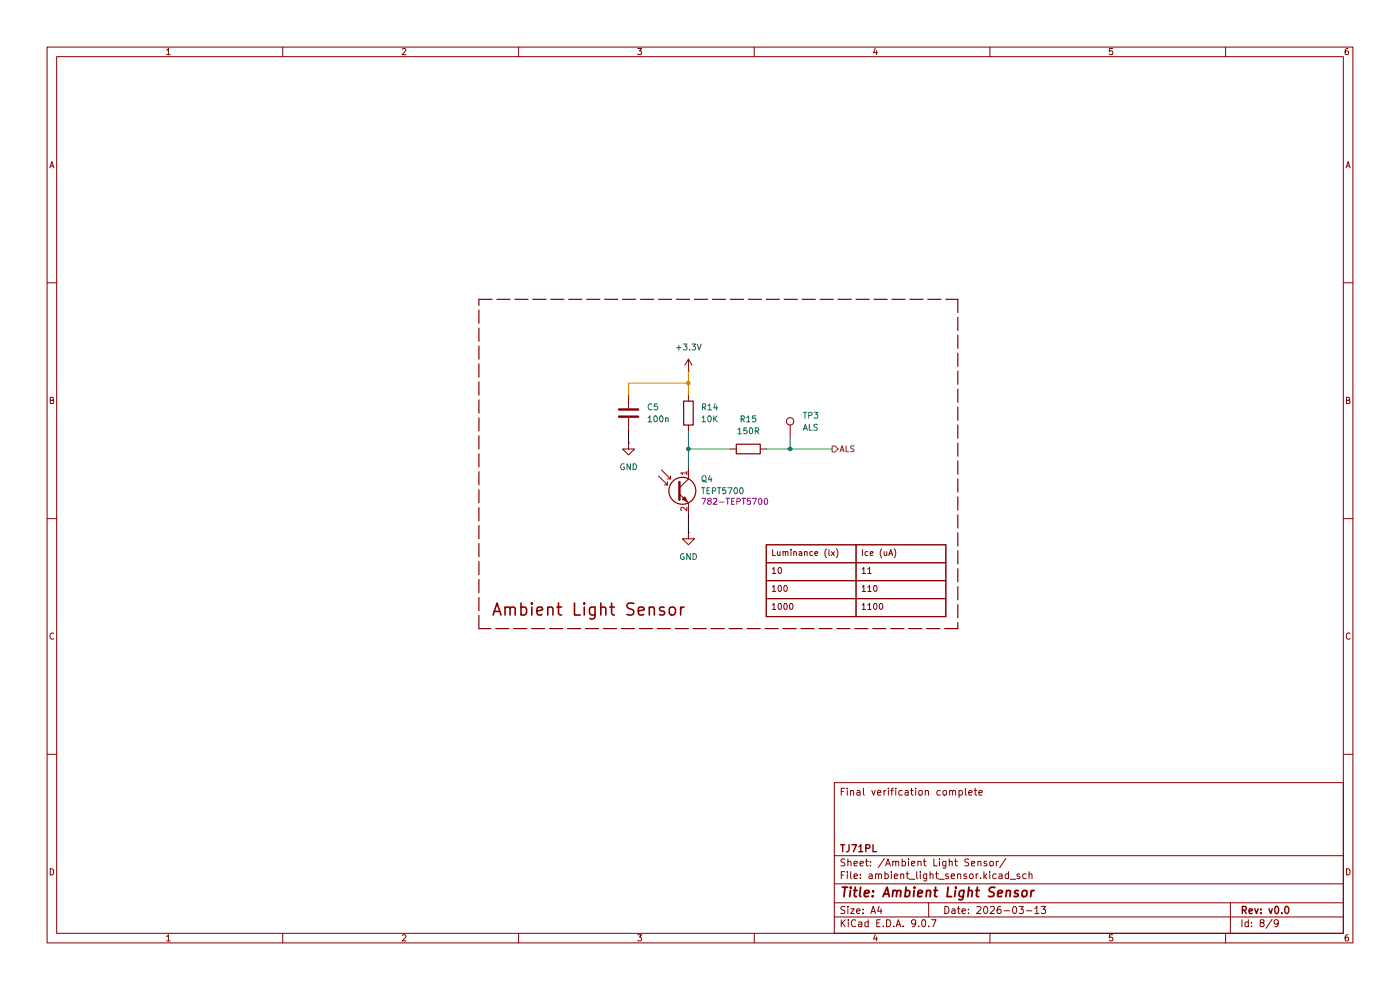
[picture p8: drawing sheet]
(kicad_sch
 (version 20250114)
 (generator "eeschema")
 (generator_version "9.0")
 (paper "A4")
 (title_block
  (title "Ambient Light Sensor")
  (date "2026-03-13")
  (rev "v0.0")
  (company "TJ71PL")
  (comment 4 "Final verification complete"))
 (lib_symbols
  (symbol "Connector:TestPoint"
   (pin_numbers (hide yes))
   (pin_names
    (offset 0.762) (hide yes)) (exclude_from_sim no) (in_bom yes) (on_board yes)
   (property "Reference" "TP" (at 0 6.858 0) (effects (font (size 1.27 1.27))))
   (property "Value" "TestPoint" (at 0 5.08 0) (effects (font (size 1.27 1.27))))
   (property "Footprint" "" (at 5.08 0 0) (effects (font (size 1.27 1.27)) (hide yes)))
   (property "Datasheet" "~" (at 5.08 0 0) (effects (font (size 1.27 1.27)) (hide yes)))
   (property "Description" "test point" (at 0 0 0) (effects (font (size 1.27 1.27)) (hide yes)))
   (symbol "TestPoint_0_1"
    (circle (center 0 3.302) (radius 0.762) (stroke (width 0) (type default)) (fill (type none))))
   (symbol "TestPoint_1_1"
    (pin passive line (at 0 0 90) (length 2.54) (name "1" (effects (font (size 1.27 1.27)))) (number "1" (effects (font (size 1.27 1.27))))))
   (embedded_fonts no))
  (symbol "Device:C"
   (pin_numbers (hide yes))
   (pin_names
    (offset 0.254)) (exclude_from_sim no) (in_bom yes) (on_board yes)
   (property "Reference" "C" (at 0.635 2.54 0) (effects (font (size 1.27 1.27)) (justify left)))
   (property "Value" "C" (at 0.635 -2.54 0) (effects (font (size 1.27 1.27)) (justify left)))
   (property "Footprint" "" (at 0.9652 -3.81 0) (effects (font (size 1.27 1.27)) (hide yes)))
   (property "Datasheet" "~" (at 0 0 0) (effects (font (size 1.27 1.27)) (hide yes)))
   (property "Description" "Unpolarized capacitor" (at 0 0 0) (effects (font (size 1.27 1.27)) (hide yes)))
   (symbol "C_0_1"
    (polyline (pts (xy -2.032 0.762) (xy 2.032 0.762)) (stroke (width 0.508) (type default)) (fill (type none)))
    (polyline (pts (xy -2.032 -0.762) (xy 2.032 -0.762)) (stroke (width 0.508) (type default)) (fill (type none))))
   (symbol "C_1_1"
    (pin passive line (at 0 3.81 270) (length 2.794) (name "~" (effects (font (size 1.27 1.27)))) (number "1" (effects (font (size 1.27 1.27)))))
    (pin passive line (at 0 -3.81 90) (length 2.794) (name "~" (effects (font (size 1.27 1.27)))) (number "2" (effects (font (size 1.27 1.27))))))
   (embedded_fonts no))
  (symbol "Device:R"
   (pin_numbers (hide yes))
   (pin_names
    (offset 0)) (exclude_from_sim no) (in_bom yes) (on_board yes)
   (property "Reference" "R" (at 2.032 0 90) (effects (font (size 1.27 1.27))))
   (property "Value" "R" (at 0 0 90) (effects (font (size 1.27 1.27))))
   (property "Footprint" "" (at -1.778 0 90) (effects (font (size 1.27 1.27)) (hide yes)))
   (property "Datasheet" "~" (at 0 0 0) (effects (font (size 1.27 1.27)) (hide yes)))
   (property "Description" "Resistor" (at 0 0 0) (effects (font (size 1.27 1.27)) (hide yes)))
   (symbol "R_0_1"
    (rectangle (start -1.016 -2.54) (end 1.016 2.54) (stroke (width 0.254) (type default)) (fill (type none))))
   (symbol "R_1_1"
    (pin passive line (at 0 3.81 270) (length 1.27) (name "~" (effects (font (size 1.27 1.27)))) (number "1" (effects (font (size 1.27 1.27)))))
    (pin passive line (at 0 -3.81 90) (length 1.27) (name "~" (effects (font (size 1.27 1.27)))) (number "2" (effects (font (size 1.27 1.27))))))
   (embedded_fonts no))
  (symbol "Sensor_Optical:TEPT4400"
   (pin_names
    (offset 0) (hide yes)) (exclude_from_sim no) (in_bom yes) (on_board yes)
   (property "Reference" "Q" (at 5.08 1.27 0) (effects (font (size 1.27 1.27)) (justify left)))
   (property "Value" "TEPT4400" (at 5.08 -1.27 0) (effects (font (size 1.27 1.27)) (justify left)))
   (property "Footprint" "LED_THT:LED_D3.0mm_Clear" (at 12.192 -3.556 0) (effects (font (size 1.27 1.27)) (hide yes)))
   (property "Datasheet" "https://www.vishay.com/docs/81341/tept4400.pdf" (at 0 0 0) (effects (font (size 1.27 1.27)) (hide yes)))
   (property "Description" "Ambient Light Sensor, NPN Epitaxial Planar Phototransistor, T-1" (at 0 0 0) (effects (font (size 1.27 1.27)) (hide yes)))
   (symbol "TEPT4400_0_1"
    (polyline (pts (xy -3.81 3.175) (xy -1.905 1.27) (xy -1.905 1.905)) (stroke (width 0) (type default)) (fill (type none)))
    (polyline (pts (xy -3.175 4.445) (xy -1.27 2.54) (xy -1.27 3.175)) (stroke (width 0) (type default)) (fill (type none)))
    (polyline (pts (xy -1.905 1.27) (xy -2.54 1.27)) (stroke (width 0) (type default)) (fill (type none)))
    (polyline (pts (xy -1.27 2.54) (xy -1.905 2.54)) (stroke (width 0) (type default)) (fill (type none)))
    (polyline (pts (xy 0.635 1.905) (xy 0.635 -1.905)) (stroke (width 0.508) (type default)) (fill (type none)))
    (polyline (pts (xy 0.635 0.635) (xy 2.54 2.54)) (stroke (width 0) (type default)) (fill (type none)))
    (polyline (pts (xy 0.635 -0.635) (xy 2.54 -2.54)) (stroke (width 0) (type default)) (fill (type none)))
    (circle (center 1.27 0) (radius 2.8194) (stroke (width 0.254) (type default)) (fill (type none)))
    (polyline (pts (xy 1.27 -1.778) (xy 1.778 -1.27) (xy 2.286 -2.286) (xy 1.27 -1.778)) (stroke (width 0) (type default)) (fill (type outline))))
   (symbol "TEPT4400_1_1"
    (pin passive line (at 2.54 5.08 270) (length 2.54) (name "C" (effects (font (size 1.27 1.27)))) (number "1" (effects (font (size 1.27 1.27)))))
    (pin passive line (at 2.54 -5.08 90) (length 2.54) (name "E" (effects (font (size 1.27 1.27)))) (number "2" (effects (font (size 1.27 1.27))))))
   (embedded_fonts no))
  (symbol "power:+3.3V"
   (power)
   (pin_numbers (hide yes))
   (pin_names
    (offset 0) (hide yes)) (exclude_from_sim no) (in_bom yes) (on_board yes)
   (property "Reference" "#PWR" (at 0 -3.81 0) (effects (font (size 1.27 1.27)) (hide yes)))
   (property "Value" "+3.3V" (at 0 3.556 0) (effects (font (size 1.27 1.27))))
   (property "Footprint" "" (at 0 0 0) (effects (font (size 1.27 1.27)) (hide yes)))
   (property "Datasheet" "" (at 0 0 0) (effects (font (size 1.27 1.27)) (hide yes)))
   (property "Description" "Power symbol creates a global label with name \"+3.3V\"" (at 0 0 0) (effects (font (size 1.27 1.27)) (hide yes)))
   (symbol "+3.3V_0_1"
    (polyline (pts (xy -0.762 1.27) (xy 0 2.54)) (stroke (width 0) (type default)) (fill (type none)))
    (polyline (pts (xy 0 2.54) (xy 0.762 1.27)) (stroke (width 0) (type default)) (fill (type none)))
    (polyline (pts (xy 0 0) (xy 0 2.54)) (stroke (width 0) (type default)) (fill (type none))))
   (symbol "+3.3V_1_1"
    (pin power_in line (at 0 0 90) (length 0) (name "~" (effects (font (size 1.27 1.27)))) (number "1" (effects (font (size 1.27 1.27))))))
   (embedded_fonts no))
  (symbol "power:GND"
   (power)
   (pin_numbers (hide yes))
   (pin_names
    (offset 0) (hide yes)) (exclude_from_sim no) (in_bom yes) (on_board yes)
   (property "Reference" "#PWR" (at 0 -6.35 0) (effects (font (size 1.27 1.27)) (hide yes)))
   (property "Value" "GND" (at 0 -3.81 0) (effects (font (size 1.27 1.27))))
   (property "Footprint" "" (at 0 0 0) (effects (font (size 1.27 1.27)) (hide yes)))
   (property "Datasheet" "" (at 0 0 0) (effects (font (size 1.27 1.27)) (hide yes)))
   (property "Description" "Power symbol creates a global label with name \"GND\" , ground" (at 0 0 0) (effects (font (size 1.27 1.27)) (hide yes)))
   (symbol "GND_0_1"
    (polyline (pts (xy 0 0) (xy 0 -1.27) (xy 1.27 -1.27) (xy 0 -2.54) (xy -1.27 -1.27) (xy 0 -1.27)) (stroke (width 0) (type default)) (fill (type none))))
   (symbol "GND_1_1"
    (pin power_in line (at 0 0 270) (length 0) (name "~" (effects (font (size 1.27 1.27)))) (number "1" (effects (font (size 1.27 1.27))))))
   (embedded_fonts no)))
 (rectangle
  (start 101.6 63.5)
  (end 203.2 133.35)
  (stroke (width 0.254) (type dash))
  (fill (type none)))
 (text "Ambient Light Sensor"
  (exclude_from_sim no)
  (at 104.14 129.54 0)
  (effects (font (size 2.54 2.54) (thickness 0.3175)) (justify left)))
 (junction
  (at 146.05 95.25)
  (diameter 0)
  (color 0 0 0 0))
 (junction
  (at 167.64 95.25)
  (diameter 0)
  (color 0 0 0 0))
 (junction
  (at 146.05 81.28)
  (diameter 0)
  (color 0 0 0 0))
 (wire
  (pts (xy 133.35 83.82) (xy 133.35 81.28))
  (stroke (width 0) (type default)))
 (wire
  (pts (xy 146.05 95.25) (xy 154.94 95.25))
  (stroke (width 0) (type default)))
 (wire
  (pts (xy 133.35 81.28) (xy 146.05 81.28))
  (stroke (width 0) (type default)))
 (wire
  (pts (xy 162.56 95.25) (xy 167.64 95.25))
  (stroke (width 0) (type default)))
 (wire
  (pts (xy 167.64 95.25) (xy 176.53 95.25))
  (stroke (width 0) (type default)))
 (wire
  (pts (xy 133.35 91.44) (xy 133.35 93.98))
  (stroke (width 0) (type default)))
 (wire
  (pts (xy 167.64 92.71) (xy 167.64 95.25))
  (stroke (width 0) (type default)))
 (wire
  (pts (xy 146.05 91.44) (xy 146.05 95.25))
  (stroke (width 0) (type default)))
 (wire
  (pts (xy 146.05 109.22) (xy 146.05 113.03))
  (stroke (width 0) (type default)))
 (wire
  (pts (xy 146.05 95.25) (xy 146.05 99.06))
  (stroke (width 0) (type default)))
 (wire
  (pts (xy 146.05 81.28) (xy 146.05 83.82))
  (stroke (width 0) (type default)))
 (wire
  (pts (xy 146.05 78.74) (xy 146.05 81.28))
  (stroke (width 0) (type default)))
 (table
  (column_count 2)
  (border
   (external yes)
   (header yes) (stroke (width 0) (type solid)))
  (separators
   (rows yes)
   (cols yes) (stroke (width 0) (type solid)))
  (column_widths 19.05 19.05)
  (row_heights 3.81 3.81 3.81 3.81)
  (cells
   (table_cell "Luminance (lx)" (exclude_from_sim no) (at 162.56 115.57 0) (size 19.05 3.81)
    (margins 0.9525 0.9525 0.9525 0.9525)
    (span 1 1) (fill (type none)) (effects (font (size 1.27 1.27)) (justify left top)))
   (table_cell "Ice (uA)" (exclude_from_sim no) (at 181.61 115.57 0) (size 19.05 3.81)
    (margins 0.9525 0.9525 0.9525 0.9525)
    (span 1 1) (fill (type none)) (effects (font (size 1.27 1.27)) (justify left top)))
   (table_cell "10" (exclude_from_sim no) (at 162.56 119.38 0) (size 19.05 3.81)
    (margins 0.9525 0.9525 0.9525 0.9525)
    (span 1 1) (fill (type none)) (effects (font (size 1.27 1.27)) (justify left top)))
   (table_cell "11" (exclude_from_sim no) (at 181.61 119.38 0) (size 19.05 3.81)
    (margins 0.9525 0.9525 0.9525 0.9525)
    (span 1 1) (fill (type none)) (effects (font (size 1.27 1.27)) (justify left top)))
   (table_cell "100" (exclude_from_sim no) (at 162.56 123.19 0) (size 19.05 3.81)
    (margins 0.9525 0.9525 0.9525 0.9525)
    (span 1 1) (fill (type none)) (effects (font (size 1.27 1.27)) (justify left top)))
   (table_cell "110" (exclude_from_sim no) (at 181.61 123.19 0) (size 19.05 3.81)
    (margins 0.9525 0.9525 0.9525 0.9525)
    (span 1 1) (fill (type none)) (effects (font (size 1.27 1.27)) (justify left top)))
   (table_cell "1000" (exclude_from_sim no) (at 162.56 127 0) (size 19.05 3.81)
    (margins 0.9525 0.9525 0.9525 0.9525)
    (span 1 1) (fill (type none)) (effects (font (size 1.27 1.27)) (justify left top)))
   (table_cell "1100" (exclude_from_sim no) (at 181.61 127 0) (size 19.05 3.81)
    (margins 0.9525 0.9525 0.9525 0.9525)
    (span 1 1) (fill (type none)) (effects (font (size 1.27 1.27)) (justify left top)))))
 (hierarchical_label "ALS"
  (shape output)
  (at 176.53 95.25 0)
  (effects (font (size 1.27 1.27)) (justify left)))
 (symbol
  (lib_id "Sensor_Optical:TEPT4400")
  (at 143.51 104.14 0)
  (unit 1)
  (exclude_from_sim no)
  (in_bom no)
  (on_board yes)
  (dnp no)
  (property "Reference" "Q4" (at 148.59 101.6 0) (effects (font (size 1.27 1.27)) (justify left)))
  (property "Value" "TEPT5700" (at 148.59 104.14 0) (effects (font (size 1.27 1.27)) (justify left)))
  (property "Footprint" "LED_THT:LED_D5.0mm_Clear" (at 155.702 107.696 0) (effects (font (size 1.27 1.27)) (hide yes)))
  (property "Datasheet" "https://www.vishay.com/docs/81341/tept4400.pdf" (at 143.51 104.14 0) (effects (font (size 1.27 1.27)) (hide yes)))
  (property "Description" "Ambient Light Sensor, NPN Epitaxial Planar Phototransistor, T-1" (at 143.51 104.14 0) (effects (font (size 1.27 1.27)) (hide yes)))
  (property "Mouser" "782-TEPT5700" (at 148.59 106.4134 0) (effects (font (size 1.27 1.27)) (justify left)))
  (property "LCSC" "782-TEPT5700" (at 143.51 104.14 0) (effects (font (size 1.27 1.27)) (hide yes)))
  (pin "2")
  (pin "1"))
 (symbol
  (lib_id "Connector:TestPoint")
  (at 167.64 92.71 0)
  (unit 1)
  (exclude_from_sim no)
  (in_bom no)
  (on_board yes)
  (dnp no)
  (fields_autoplaced yes)
  (property "Reference" "TP3" (at 170.18 88.1379 0) (effects (font (size 1.27 1.27)) (justify left)))
  (property "Value" "ALS" (at 170.18 90.6779 0) (effects (font (size 1.27 1.27)) (justify left)))
  (property "Footprint" "TestPoint:TestPoint_Pad_D1.0mm" (at 172.72 92.71 0) (effects (font (size 1.27 1.27)) (hide yes)))
  (property "Datasheet" "~" (at 172.72 92.71 0) (effects (font (size 1.27 1.27)) (hide yes)))
  (property "Description" "test point" (at 167.64 92.71 0) (effects (font (size 1.27 1.27)) (hide yes)))
  (pin "1"))
 (symbol
  (lib_id "Device:R")
  (at 146.05 87.63 0)
  (unit 1)
  (exclude_from_sim no)
  (in_bom yes)
  (on_board yes)
  (dnp no)
  (fields_autoplaced yes)
  (property "Reference" "R14" (at 148.59 86.3599 0) (effects (font (size 1.27 1.27)) (justify left)))
  (property "Value" "10K" (at 148.59 88.8999 0) (effects (font (size 1.27 1.27)) (justify left)))
  (property "Footprint" "Resistor_SMD:R_0402_1005Metric" (at 144.272 87.63 90) (effects (font (size 1.27 1.27)) (hide yes)))
  (property "Datasheet" "~" (at 146.05 87.63 0) (effects (font (size 1.27 1.27)) (hide yes)))
  (property "Description" "Resistor" (at 146.05 87.63 0) (effects (font (size 1.27 1.27)) (hide yes)))
  (property "LCSC" "C60489" (at 146.05 87.63 0) (effects (font (size 1.27 1.27)) (hide yes)))
  (pin "1")
  (pin "2"))
 (symbol
  (lib_id "power:GND")
  (at 146.05 113.03 0)
  (unit 1)
  (exclude_from_sim no)
  (in_bom yes)
  (on_board yes)
  (dnp no)
  (fields_autoplaced yes)
  (property "Reference" "#PWR0123" (at 146.05 119.38 0) (effects (font (size 1.27 1.27)) (hide yes)))
  (property "Value" "GND" (at 146.05 118.11 0) (effects (font (size 1.27 1.27))))
  (property "Footprint" "" (at 146.05 113.03 0) (effects (font (size 1.27 1.27)) (hide yes)))
  (property "Datasheet" "" (at 146.05 113.03 0) (effects (font (size 1.27 1.27)) (hide yes)))
  (property "Description" "Power symbol creates a global label with name \"GND\" , ground" (at 146.05 113.03 0) (effects (font (size 1.27 1.27)) (hide yes)))
  (pin "1"))
 (symbol
  (lib_id "Device:C")
  (at 133.35 87.63 0)
  (unit 1)
  (exclude_from_sim no)
  (in_bom yes)
  (on_board yes)
  (dnp no)
  (fields_autoplaced yes)
  (property "Reference" "C5" (at 137.16 86.3599 0) (effects (font (size 1.27 1.27)) (justify left)))
  (property "Value" "100n" (at 137.16 88.8999 0) (effects (font (size 1.27 1.27)) (justify left)))
  (property "Footprint" "Capacitor_SMD:C_0402_1005Metric" (at 134.3152 91.44 0) (effects (font (size 1.27 1.27)) (hide yes)))
  (property "Datasheet" "~" (at 133.35 87.63 0) (effects (font (size 1.27 1.27)) (hide yes)))
  (property "Description" "Unpolarized capacitor" (at 133.35 87.63 0) (effects (font (size 1.27 1.27)) (hide yes)))
  (property "LCSC" "C1525" (at 133.35 87.63 0) (effects (font (size 1.27 1.27)) (hide yes)))
  (pin "2")
  (pin "1"))
 (symbol
  (lib_id "power:+3.3V")
  (at 146.05 78.74 0)
  (unit 1)
  (exclude_from_sim no)
  (in_bom yes)
  (on_board yes)
  (dnp no)
  (fields_autoplaced yes)
  (property "Reference" "#PWR0122" (at 146.05 82.55 0) (effects (font (size 1.27 1.27)) (hide yes)))
  (property "Value" "+3.3V" (at 146.05 73.66 0) (effects (font (size 1.27 1.27))))
  (property "Footprint" "" (at 146.05 78.74 0) (effects (font (size 1.27 1.27)) (hide yes)))
  (property "Datasheet" "" (at 146.05 78.74 0) (effects (font (size 1.27 1.27)) (hide yes)))
  (property "Description" "Power symbol creates a global label with name \"+3.3V\"" (at 146.05 78.74 0) (effects (font (size 1.27 1.27)) (hide yes)))
  (pin "1"))
 (symbol
  (lib_id "power:GND")
  (at 133.35 93.98 0)
  (unit 1)
  (exclude_from_sim no)
  (in_bom yes)
  (on_board yes)
  (dnp no)
  (fields_autoplaced yes)
  (property "Reference" "#PWR0121" (at 133.35 100.33 0) (effects (font (size 1.27 1.27)) (hide yes)))
  (property "Value" "GND" (at 133.35 99.06 0) (effects (font (size 1.27 1.27))))
  (property "Footprint" "" (at 133.35 93.98 0) (effects (font (size 1.27 1.27)) (hide yes)))
  (property "Datasheet" "" (at 133.35 93.98 0) (effects (font (size 1.27 1.27)) (hide yes)))
  (property "Description" "Power symbol creates a global label with name \"GND\" , ground" (at 133.35 93.98 0) (effects (font (size 1.27 1.27)) (hide yes)))
  (pin "1"))
 (symbol
  (lib_id "Device:R")
  (at 158.75 95.25 90)
  (unit 1)
  (exclude_from_sim no)
  (in_bom yes)
  (on_board yes)
  (dnp no)
  (fields_autoplaced yes)
  (property "Reference" "R15" (at 158.75 88.9 90) (effects (font (size 1.27 1.27))))
  (property "Value" "150R" (at 158.75 91.44 90) (effects (font (size 1.27 1.27))))
  (property "Footprint" "Resistor_SMD:R_0402_1005Metric" (at 158.75 97.028 90) (effects (font (size 1.27 1.27)) (hide yes)))
  (property "Datasheet" "~" (at 158.75 95.25 0) (effects (font (size 1.27 1.27)) (hide yes)))
  (property "Description" "Resistor" (at 158.75 95.25 0) (effects (font (size 1.27 1.27)) (hide yes)))
  (property "LCSC" "C276273" (at 158.75 95.25 0) (effects (font (size 1.27 1.27)) (hide yes)))
  (pin "1")
  (pin "2")))
